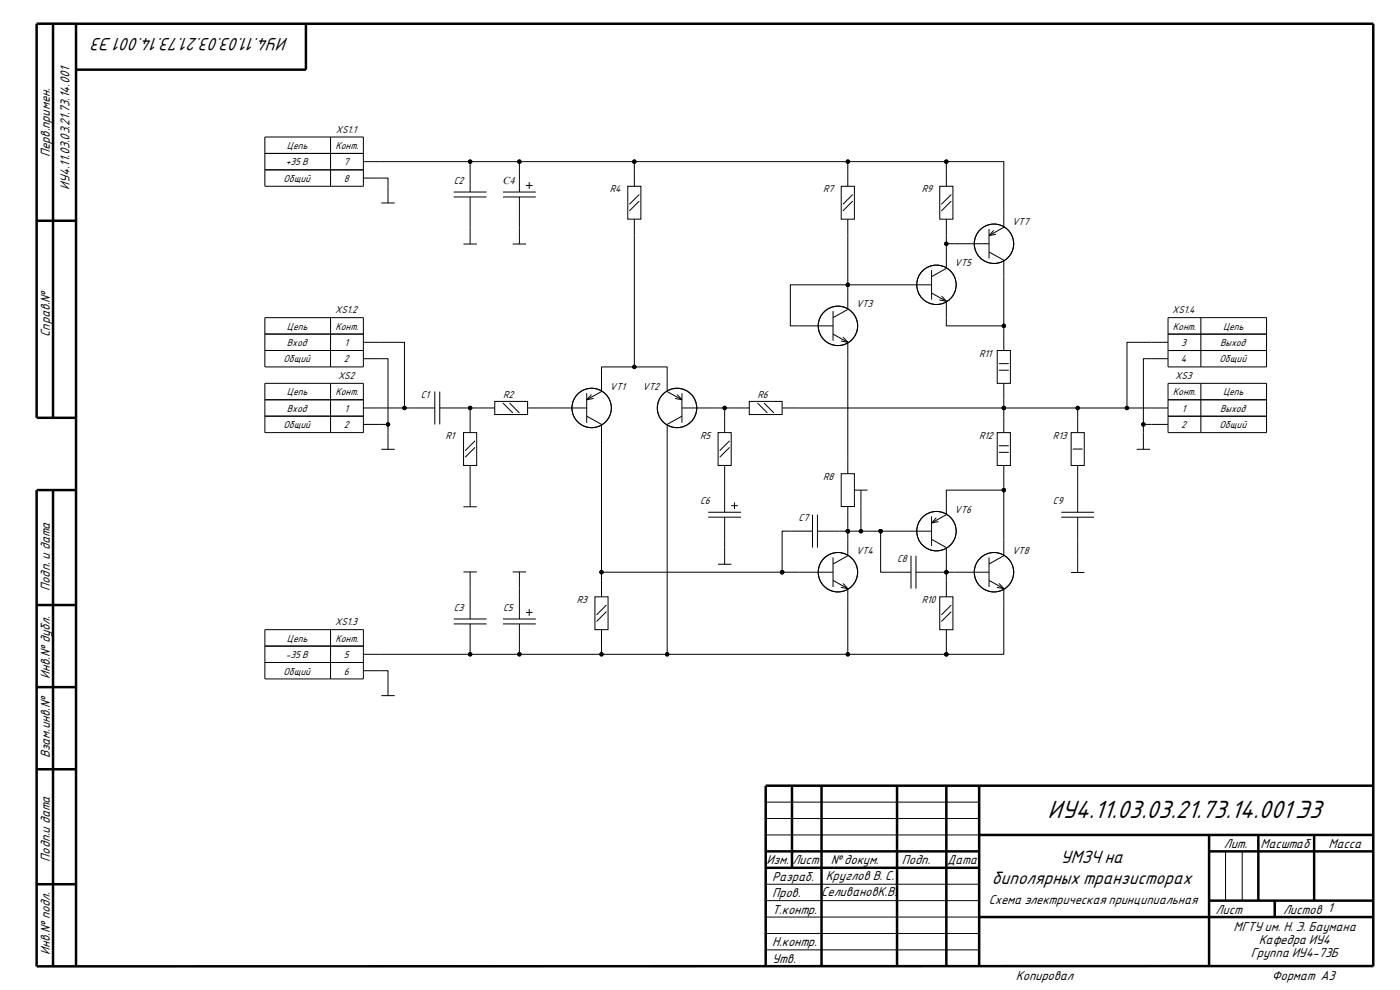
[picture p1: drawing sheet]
<svg xmlns="http://www.w3.org/2000/svg" width="297mm" height="210mm" viewBox="0 0 297 210" stroke-linecap="round" stroke-linejoin="round" font-family="sans-serif">
<g fill="none" stroke="#000" stroke-width=".53">
<path d="M11.3 5v83.6M16.1 5v200M64.9 5v9.8h-48.8M7.8 46.8h8.3M16.1 88.6h-8.3v-83.6h283.5v200M11.3 104v101M16.1 104h-8.3v101l283.5-.1M7.8 128.3h8.3M7.8 145.8h8.3M7.8 163.2h8.3M168 166.7v17.4M174.3 166.7v38.3"/>
<path d="M190.3 166.7v38.3M200.8 166.7v38.3M207.7 166.7v38.2M207.7 177.1h83.6M256.5 177.1v27.9M267 177.1v14M278.8 177.1v14M291.3 166.7h-128.9v38.3M7.8 187.6h8.3M162.4 184.1h45.3M162.4 180.6h45.3M207.7 194.5h83.6"/>
<path d="M256.5 180.6h34.8M256.5 191.1h34.8M270.4 191.1v3.4"/>
</g>
<g fill="none" stroke="#000" stroke-width=".21">
<path d="M56.2 29.1h20.9v10.4h-20.9zM56.2 32.5h20.9M56.2 36h20.9M70.1 29.1v10.4M77.1 37.8h5.2v5.3M77.1 34.3h33.1M99.7 34.3v6.4M111.6 39.3h1.4M112.3 38.6v1.4M133.2 39.5h2.8v7h-2.8zM134.6 34.3h-24.4v6.4M178.5 39.5h2.8v7h-2.8z"/>
<path d="M179.9 34.3h-45.3v5.2M199.4 39.5h2.8v7h-2.8zM200.8 34.3h-20.9v5.2M200.8 39.5v-5.2h12.2v13.9l-3.2 1.8M80.9 43.1h2.8M96.3 40.7h6.9M96.3 41.8h6.9M98.3 51.8h2.9M99.7 41.8v10M106.7 40.7h7M106.7 41.8h7M108.8 51.8h2.8"/>
<path d="M110.2 41.8v10M134.6 46.5v31.3h-7v5.3l-3.1 1.7M135.6 42.7l-2.1 2M135.6 41.3l-2.1 2M179.9 46.5v19.1l-3.2 1.8M180.9 41.3l-2.1 2M180.9 42.7l-2.1 2M197.6 57.3v6.3M200.8 46.5v10.4l-3.2 1.8M200.8 51.7h9M201.8 41.3l-2.1 2M201.8 42.7l-2.1 2"/>
<path d="M209.8 53.5l3.2 1.7v13.9h-12.2v-5.2M209.8 48.6v6.2M210.8 48.9l-1 1.1M211.3 49.7l-1.5 .3M56.2 67.4h20.9v10.4h-20.9zM56.2 70.9h20.9M56.2 74.4h20.9M70.1 67.4v10.4M77.1 76.1h5.2v19.2M77.1 72.6h8.7v13.9M134.6 77.8h6.9v5.3l3.2 1.7M176.7 66v6.3"/>
<path d="M176.7 70.9l3.2 1.7M178.4 72.3l1.5 .3M178.9 71.5l1 1.1M179.9 72.6v27.9M197.6 60.4h-29.9v8.7h9M197.6 62.2l3.2 1.7M199.3 63.6l1.5 .3M199.8 62.8l1 1.1M211.6 74.4h2.8v6.9h-2.8zM211.9 78.5h2.1M211.9 77.1h2.1M213 69.1v5.3"/>
<path d="M247.8 72.6h-8.7v14M247.8 76.1h-5.2v13.9M247.8 67.4h20.9v10.4h-20.9zM247.8 70.9h20.9M247.8 74.4h20.9M254.8 67.4v10.4M56.2 84.8h20.9M56.2 81.3h20.9v10.5h-20.9zM56.2 88.3h20.9M70.1 81.3v10.5M77.1 90h5.2M77.1 86.5h15.1"/>
<path d="M80.9 95.3h2.8M92.2 83.1v6.9M93.3 86.5h11.7M93.3 83.1v6.9M98.3 91.8h2.8v6.9h-2.8zM99.7 86.5v5.3M99.7 98.7v8.8M100.8 93.5l-2.1 2.1M100.8 94.9l-2.1 2.1M105 85.2h6.9v2.7h-6.9zM106.7 85.5l2.1 2.1M108.1 85.5l2.1 2.1"/>
<path d="M111.9 86.5h12.6M124.5 88.3l3.1 1.7v36.6M124.5 83.4v6.3M125.5 83.7l-1 1.1M125.9 84.5l-1.4 .3M143.2 84.5l1.5 .3M143.7 83.7l1 1.1M144.7 88.3l-3.2 1.7v48.8h-13.9v-5.2M144.7 86.5h14.3M144.7 83.4v6.3M152.3 91.8h2.8v6.9h-2.8zM153.7 98.7v10"/>
<path d="M153.7 86.5v5.3M154.8 93.5l-2.1 2.1M154.8 94.9l-2.1 2.1M159 85.2h6.9v2.7h-6.9zM160.7 85.5l2.1 2.1M162.1 85.5l2.1 2.1M165.9 86.5l62.7 .1v5.2M211.6 91.8h2.8v6.9h-2.8zM211.9 96h2.1M211.9 94.6h2.1M213 98.7v5.3M213 81.3v10.5"/>
<path d="M227.2 91.8h2.8v6.9h-2.8zM227.6 95.3h2.1M228.6 86.6h19.2M228.6 98.7v10M241.2 95.3h2.8M247.8 90h-5.2v5.3M247.8 84.8h20.9M247.8 88.3h20.9M247.8 81.3h20.9v10.5h-20.9zM254.8 81.3v10.5M98.3 107.5h2.9M150.3 109.7h6.9"/>
<path d="M150.3 108.7h6.9M152.3 119.7h2.9M153.7 109.7v10M155.1 107.3h1.4M155.8 106.6v1.4M172.4 112.7h-6.5v8.7M172.4 109.2v7M173.4 112.7h13.4M173.4 109.2v7M176.7 118.2v6.3M178.5 100.5h2.8v7h-2.8zM179.9 107.5v10.4l-3.2 1.7"/>
<path d="M181.3 104h2.7M182.6 104v8.7M186.8 112.7v8.7h6.5M186.8 112.7h10.8M193.3 117.9v7M194.3 117.9v7M197.6 110.9l3.2-1.7v-5.2h12.2v13.9l-3.2 1.7M197.6 114.4l3.2 1.8v10.4M197.6 109.5v6.3M198.6 109.8l-1 1.1M199.1 110.7l-1.5 .2M209.8 118.2v6.3"/>
<path d="M225.1 109.7h7M225.1 108.7h7M228.6 109.7v11.7M56.2 133.6h20.9v10.4h-20.9zM56.2 137.1h20.9M70.1 133.6v10.4M77.1 138.8h22.6M96.3 132.4h6.9M96.3 131.3h6.9M98.3 121.3h2.9M99.7 132.4v6.4h10.5M99.7 121.3v10"/>
<path d="M106.7 132.4h7M106.7 131.3h7M108.8 121.3h2.8M110.2 132.4v6.4h17.4M110.2 121.3v10M111.6 129.9h1.4M112.3 129.2v1.4M126.2 126.6h2.8v7h-2.8zM127.6 121.4h49.1M128.7 128.3l-2.1 2.1M128.7 129.7l-2.1 2.1M141.5 138.8h59.3"/>
<path d="M176.7 123.1l3.2 1.8M178.4 124.6l1.5 .3M178.9 123.8l1 1.1M179.9 124.9v13.9M194.3 121.4h15.5M199.4 126.6h2.8v7h-2.8zM200.8 133.6v5.2M201.8 128.4l-2.1 2M201.8 129.8l-2.1 2M209.8 123.1l3.2 1.8M211.5 124.6l1.5 .3M212 123.8l1 1.1"/>
<path d="M213 124.9v13.9h-12.2M227.2 121.4h2.8M56.2 140.5h20.9M77.1 142.3h5.2v5.3M80.9 147.6h2.8M162.4 177.1h45.3M162.4 170.2h45.3M162.4 173.6h45.3M162.4 198h45.3M162.4 191.1h45.3M162.4 194.5h45.3M162.4 187.6h45.3"/>
<path d="M260 180.6v10.5M263.5 180.6v10.5M162.4 201.5h45.3"/>
<circle cx="99.7" cy="34.3" r=".35"/>
<circle cx="110.2" cy="34.3" r=".35"/>
<circle cx="134.6" cy="34.3" r=".35"/>
<circle cx="179.9" cy="34.3" r=".35"/>
<circle cx="200.8" cy="34.3" r=".35"/>
<circle cx="200.8" cy="51.7" r=".35"/>
<circle cx="210.9" cy="51.7" r="4.2"/>
<circle cx="134.6" cy="77.8" r=".35"/>
<circle cx="177.8" cy="69.1" r="4.2"/>
<circle cx="179.9" cy="60.4" r=".35"/>
<circle cx="198.7" cy="60.4" r="4.2"/>
<circle cx="213" cy="69.1" r=".35"/>
<circle cx="82.3" cy="90" r=".35"/>
<circle cx="85.8" cy="86.5" r=".35"/>
<circle cx="99.7" cy="86.5" r=".35"/>
<circle cx="125.5" cy="86.5" r="4.2"/>
<circle cx="143.6" cy="86.5" r="4.2"/>
<circle cx="153.7" cy="86.5" r=".35"/>
<circle cx="213" cy="86.6" r=".35"/>
<circle cx="228.6" cy="86.6" r=".35"/>
<circle cx="239.1" cy="86.6" r=".35"/>
<circle cx="242.6" cy="90" r=".35"/>
<circle cx="179.9" cy="112.7" r=".35"/>
<circle cx="182.7" cy="112.7" r=".35"/>
<circle cx="186.8" cy="112.7" r=".35"/>
<circle cx="198.7" cy="112.7" r="4.2"/>
<circle cx="213" cy="104" r=".35"/>
<circle cx="99.7" cy="138.8" r=".35"/>
<circle cx="110.2" cy="138.8" r=".35"/>
<circle cx="127.6" cy="121.4" r=".35"/>
<circle cx="127.6" cy="138.8" r=".35"/>
<circle cx="141.5" cy="138.8" r=".35"/>
<circle cx="165.9" cy="121.4" r=".35"/>
<circle cx="177.8" cy="121.4" r="4.2"/>
<circle cx="179.9" cy="138.8" r=".35"/>
<circle cx="200.8" cy="121.4" r=".35"/>
<circle cx="200.8" cy="138.8" r=".35"/>
<circle cx="210.9" cy="121.4" r="4.2"/>
</g>
<g fill="#000">
<circle cx="99.7" cy="34.3" r=".35"/>
<circle cx="110.2" cy="34.3" r=".35"/>
<circle cx="134.6" cy="34.3" r=".35"/>
<circle cx="179.9" cy="34.3" r=".35"/>
<circle cx="200.8" cy="34.3" r=".35"/>
<circle cx="200.8" cy="51.7" r=".35"/>
<circle cx="134.6" cy="77.8" r=".35"/>
<circle cx="179.9" cy="60.4" r=".35"/>
<circle cx="213" cy="69.1" r=".35"/>
<circle cx="82.3" cy="90" r=".35"/>
<circle cx="85.8" cy="86.5" r=".35"/>
<circle cx="99.7" cy="86.5" r=".35"/>
<circle cx="153.7" cy="86.5" r=".35"/>
<circle cx="213" cy="86.6" r=".35"/>
<circle cx="228.6" cy="86.6" r=".35"/>
<circle cx="239.1" cy="86.6" r=".35"/>
<circle cx="242.6" cy="90" r=".35"/>
<circle cx="179.9" cy="112.7" r=".35"/>
<circle cx="182.7" cy="112.7" r=".35"/>
<circle cx="186.8" cy="112.7" r=".35"/>
<circle cx="213" cy="104" r=".35"/>
<circle cx="99.7" cy="138.8" r=".35"/>
<circle cx="110.2" cy="138.8" r=".35"/>
<circle cx="127.6" cy="121.4" r=".35"/>
<circle cx="127.6" cy="138.8" r=".35"/>
<circle cx="141.5" cy="138.8" r=".35"/>
<circle cx="165.9" cy="121.4" r=".35"/>
<circle cx="179.9" cy="138.8" r=".35"/>
<circle cx="200.8" cy="121.4" r=".35"/>
<circle cx="200.8" cy="138.8" r=".35"/>
</g>
<text font-size="5.4" x="222.2" y="173.5">ИУ4.11.03.03.21.73.14.001 Э3</text>
<g font-size="3.8">
<text x="61.2" y="8.1" transform="rotate(-180 61.2 8.1)">ИУ4.11.03.03.21.73.14.001 Э3</text>
<text x="225" y="183.2">УМЗЧ на</text>
<text x="210.4" y="187.6">биполярных транзисторах</text>
</g>
<g font-size="2.8">
<text x="10.5" y="33.3" transform="rotate(-90 10.5 33.3)">Перв.примен.</text>
<text x="14.7" y="40.4" transform="rotate(-90 14.7 40.4)">ИУ4.11.03.03.21.73.14.001</text>
<text x="10.5" y="71.5" transform="rotate(-90 10.5 71.5)">Справ.№</text>
<text x="10.5" y="125.3" transform="rotate(-90 10.5 125.3)">Подп. и дата</text>
<text x="10.5" y="144" transform="rotate(-90 10.5 144)">Инв.№ дубл.</text>
<text x="10.5" y="160.9" transform="rotate(-90 10.5 160.9)">Взам.инв.№</text>
<text x="259.6" y="179.9">Лит.</text>
<text x="267.4" y="179.9">Масштаб</text>
<text x="281.9" y="179.9">Масса</text>
<text x="10.5" y="182.8" transform="rotate(-90 10.5 182.8)">Подп.и дата</text>
<text x="162.6" y="183.3">Изм.</text>
<text x="168.1" y="183.3">Лист</text>
<text x="176.2" y="183.3">№ докум.</text>
<text x="191.4" y="183.3">Подп.</text>
<text x="201" y="183.3">Дата</text>
<text x="163.8" y="186.9">Разраб.</text>
<text x="163.8" y="190.3">Пров.</text>
<text x="174.2" y="190.2">СеливановК.В.</text>
<text x="175.2" y="186.6">Круглов В. С.</text>
<text x="209.8" y="191.7">Схема электрическая принципиальная</text>
<text x="163.8" y="193.8">Т.контр.</text>
<text x="257.9" y="193.8">Лист</text>
<text x="261.7" y="197.4">МГТУ им. Н. Э. Баумана</text>
<text x="272.2" y="193.8">Листов 1</text>
<text x="10.5" y="202.6" transform="rotate(-90 10.5 202.6)">Инв.№ подл.</text>
<text x="163.8" y="200.8">Н.контр.</text>
<text x="265.3" y="203">Группа ИУ4-73Б</text>
<text x="267" y="200.2">Кафедра ИУ4</text>
<text x="163.8" y="204.3">Утв.</text>
<text x="215.5" y="207.9">Копировал</text>
<text x="269.8" y="207.9">Формат A3</text>
</g>
<text font-size="2.2" x="106.7" y="39">C4</text>
<g font-size="2.1">
<text x="71.2" y="28.1">XS1.1</text>
<text x="60.6" y="35.1">+35 В</text>
<text x="60.9" y="31.6">Цепь</text>
<text x="71.2" y="31.6">Конт.</text>
<text x="72.9" y="35.1">7</text>
<text x="60.2" y="38.6">Общий</text>
<text x="72.9" y="38.6">8</text>
<text x="96.3" y="39.1">C2</text>
<text x="129.4" y="40.8">R4</text>
<text x="174.6" y="40.8">R7</text>
<text x="195.5" y="40.8">R9</text>
<text x="214.7" y="47.8">VT7</text>
<text x="202.5" y="56.5">VT5</text>
<text x="181.6" y="65.2">VT3</text>
<text x="60.9" y="69.9">Цепь</text>
<text x="71.1" y="66.4">XS1.2</text>
<text x="71.2" y="69.9">Конт.</text>
<text x="248.7" y="66.4">XS1.4</text>
<text x="248.8" y="69.9">Конт.</text>
<text x="259.5" y="69.9">Цепь</text>
<text x="60.2" y="76.9">Общий</text>
<text x="60.9" y="73.4">Вход</text>
<text x="72.9" y="76.9">2</text>
<text x="73.1" y="73.4">1</text>
<text x="207.7" y="75.6">R11</text>
<text x="250.5" y="76.9">4</text>
<text x="250.6" y="73.4">3</text>
<text x="258.7" y="76.9">Общий</text>
<text x="258.9" y="73.4">Выход</text>
<text x="60.9" y="83.9">Цепь</text>
<text x="71.2" y="83.9">Конт.</text>
<text x="71.7" y="80.3">XS2</text>
<text x="129.4" y="82.6">VT1</text>
<text x="136.3" y="82.6">VT2</text>
<text x="248.8" y="83.9">Конт.</text>
<text x="249.3" y="80.3">XS3</text>
<text x="259.5" y="83.9">Цепь</text>
<text x="60.9" y="87.3">Вход</text>
<text x="73.1" y="87.3">1</text>
<text x="89.3" y="84.4">C1</text>
<text x="106.7" y="84.4">R2</text>
<text x="160.7" y="84.4">R6</text>
<text x="250.7" y="87.3">1</text>
<text x="258.9" y="87.3">Выход</text>
<text x="60.2" y="90.8">Общий</text>
<text x="72.9" y="90.8">2</text>
<text x="94.5" y="93">R1</text>
<text x="148.5" y="93">R5</text>
<text x="207.7" y="93">R12</text>
<text x="223.4" y="93">R13</text>
<text x="250.6" y="90.8">2</text>
<text x="258.7" y="90.8">Общий</text>
<text x="174.6" y="101.8">R8</text>
<text x="148.5" y="107">C6</text>
<text x="223.4" y="107">C9</text>
<text x="169.4" y="110.5">C7</text>
<text x="202.5" y="108.8">VT6</text>
<text x="181.6" y="117.4">VT4</text>
<text x="190.3" y="119.2">C8</text>
<text x="214.7" y="117.4">VT8</text>
<text x="96.3" y="129.6">C3</text>
<text x="106.7" y="129.6">C5</text>
<text x="122.4" y="127.9">R3</text>
<text x="195.5" y="127.9">R10</text>
<text x="60.9" y="136.1">Цепь</text>
<text x="71.1" y="132.6">XS1.3</text>
<text x="71.2" y="136.1">Конт.</text>
<text x="60.2" y="143.1">Общий</text>
<text x="60.6" y="139.6">-35 В</text>
<text x="72.9" y="139.6">5</text>
<text x="72.9" y="143.1">6</text>
</g>
</svg>
